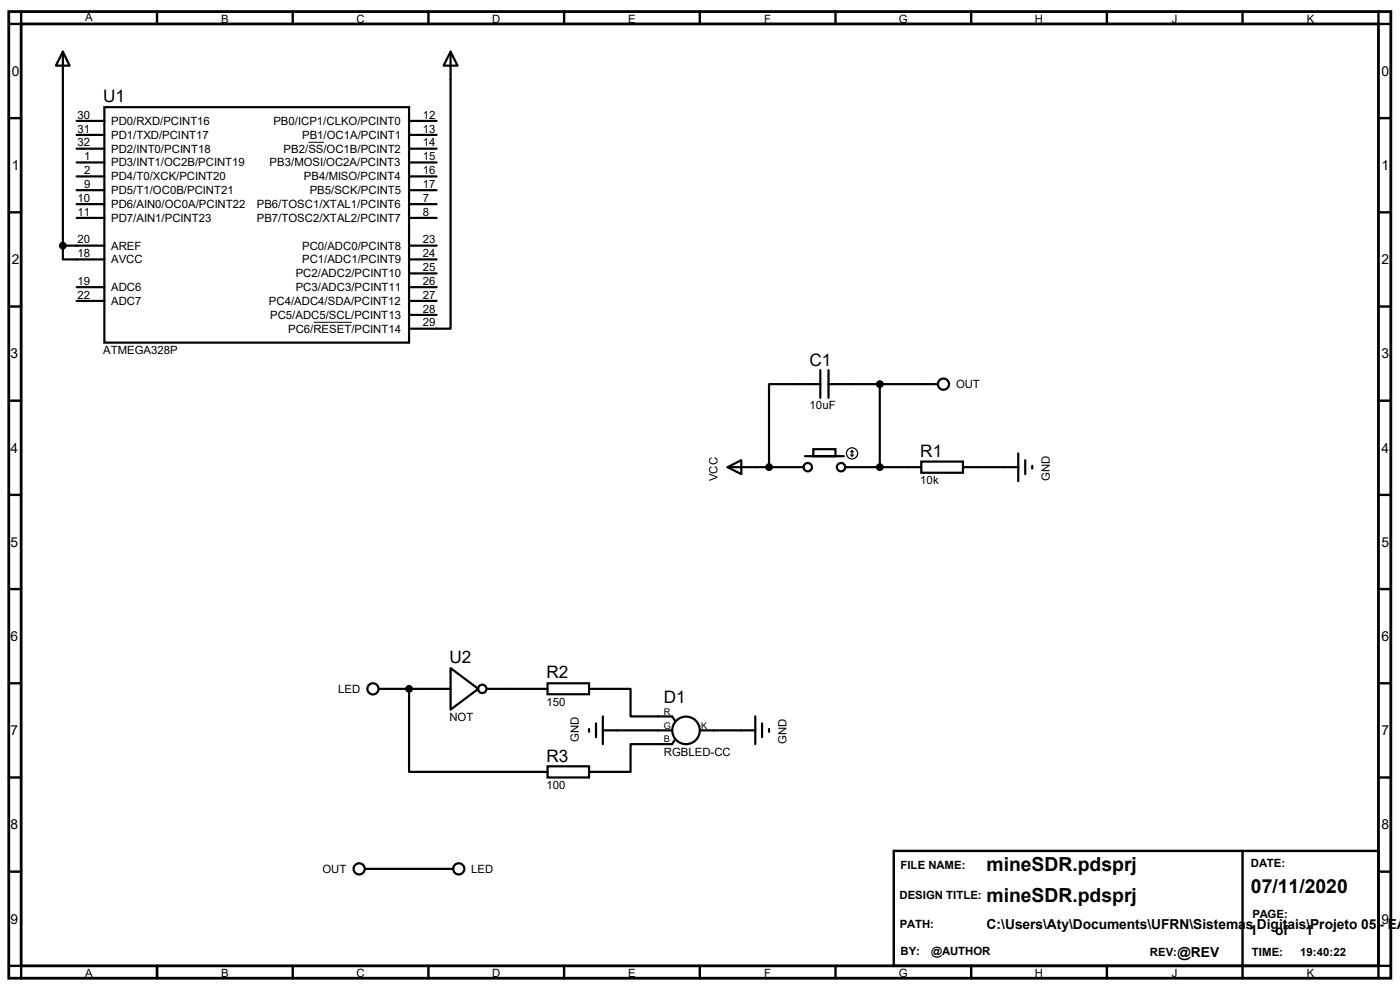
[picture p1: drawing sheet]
<svg xmlns="http://www.w3.org/2000/svg" width="297mm" height="210mm" viewBox="0 0 297 210" stroke-linecap="round" stroke-linejoin="round" font-family="sans-serif">
<path d="M1.9 2.5h293.2v205h-293.2zM4.5 5.1h287.9v199.8h-287.9z" fill="none" stroke="#000" stroke-width=".59"/>
<g fill="none" stroke="#000" stroke-width=".51">
<path d="M4.5 2.5v2.6h-2.6M33.3 2.5v2.6M62.1 2.5v2.6M90.9 2.5v2.6M119.7 2.5v2.6M148.5 2.5v2.6M177.2 2.5v2.6M206 2.5v2.6M234.8 2.5v2.6M263.6 2.5v2.6M292.4 2.5v2.6h2.7M1.9 25.1h2.6"/>
<path d="M292.4 25.1h2.7M1.9 45h2.6M292.4 45h2.7M1.9 65h2.6M292.4 65h2.7M1.9 85h2.6M292.4 85h2.7M1.9 105h2.6M292.4 105h2.7M1.9 125h2.6M292.4 125h2.7M1.9 144.9h2.6"/>
<path d="M292.4 144.9h2.7M1.9 164.9h2.6M292.4 164.9h2.7M1.9 184.9h2.6M189.6 180.5h102.8v24.4h-102.8zM263.6 180.5v27M292.4 184.9h2.7M1.9 204.9h2.6v2.6M33.3 204.9v2.6M62.1 204.9v2.6M90.9 204.9v2.6M119.7 204.9v2.6"/>
<path d="M148.5 204.9v2.6M177.2 204.9v2.6M206 204.9v2.6M234.8 204.9v2.6M295.1 204.9h-2.7v2.6"/>
</g>
<g fill="none" stroke="#000" stroke-width=".47">
<path d="M13.3 11l1.5 2.9h-2.9zM13.3 11v41.1M95.6 11l1.5 2.9h-3zM95.6 11v58.7h-8.8M16.3 25.7h5.8M16.3 28.6h5.8M16.3 34.5h5.8M16.3 31.5h5.8M16.3 37.4h5.8M22.1 22.7h64.7v50h-64.7zM86.8 25.7h5.8M86.8 28.6h5.8"/>
<path d="M86.8 34.5h5.8M86.8 31.5h5.8M86.8 37.4h5.8M13.3 52.1v2.9h8.8M13.3 52.1h8.8M16.3 43.3h5.8M16.3 40.3h5.8M16.3 46.2h5.8M86.8 52.1h5.8M86.8 43.3h5.8M86.8 40.3h5.8M86.8 46.2h5.8"/>
<path d="M86.8 58h5.8M86.8 55h5.8M16.3 63.8h5.8M16.3 60.9h5.8M86.8 66.8h5.8M86.8 63.8h5.8M86.8 60.9h5.8M174 78.5v5.9M175.8 78.5v5.9M154.3 99.1l3-1.5v3zM154.3 99.1h16.2M170.8 96.8h8.2"/>
<path d="M172.6 95.3h4.6v1.5h-4.6zM174 81.5h-10.8v17.6M175.8 81.5h23.2M179.3 99.1h16.2M186.6 81.5v17.6M195.5 97.9h8.8v2.4h-8.8zM204.3 99.1h11.7M216 96.2v5.9M217.5 97.6v3M219 98.8v.6M80.3 146.1h15.3M86.8 146.1v17.6h29.4"/>
<path d="M95.6 141.7l5.9 4.4-5.9 4.4zM103.2 146.1h13M116.2 144.9h8.8v2.4h-8.8zM125 146.1h8.8v5.9h8.8l.6 .9M125 154.6v.6M126.4 153.5v2.9M127.9 154.9h14.7M127.9 152v5.9M143.2 157l-.6 .9h-8.8v5.8h-8.8M148.5 154.9h11.7M160.2 152v5.9M161.7 153.5v2.9"/>
<path d="M163.2 154.6v.6M116.2 162.6h8.8v2.3h-8.8zM77.4 184.3h18.8"/>
<circle cx="171.4" cy="99.1" r=".89"/>
<circle cx="178.4" cy="99.1" r=".89"/>
<circle cx="200.2" cy="81.5" r="1.19"/>
<circle cx="79.1" cy="146.1" r="1.19"/>
<circle cx="102.3" cy="146.1" r=".89"/>
<circle cx="145.5" cy="154.9" r="2.92"/>
<circle cx="76.2" cy="184.3" r="1.19"/>
<circle cx="97.3" cy="184.3" r="1.19"/>
</g>
<path d="M65.4 30.2h3.3M66.5 68.4h8.1" fill="none" stroke="#000" stroke-width=".21"/>
<g fill="#000" stroke="#000" stroke-width=".47">
<circle cx="13.3" cy="52.1" r=".59"/>
<circle cx="163.2" cy="99.1" r=".59"/>
<circle cx="186.6" cy="99.1" r=".59"/>
<circle cx="186.6" cy="81.5" r=".59"/>
<circle cx="86.8" cy="146.1" r=".59"/>
</g>
<g fill="none" stroke="#000" stroke-width=".25">
<path d="M180.5 96.5l.3 .3M180.8 95.6v1.2M180.8 95.6l-.3 .3M180.8 95.6l.3 .3M181.1 96.5l-.3 .3"/>
<circle cx="180.8" cy="96.2" r="1.19"/>
</g>
<g font-size="4.1">
<text x="209.3" y="184.7">mineSDR.pdsprj</text>
<text x="209.3" y="191.4">mineSDR.pdsprj</text>
<text x="265.4" y="189.4">07/11/2020</text>
</g>
<g font-size="3.6">
<text x="21.9" y="21.7">U1</text>
<text x="171.7" y="77.6">C1</text>
<text x="195.2" y="96.9">R1</text>
<text x="95.3" y="140.7">U2</text>
<text x="115.9" y="143.9">R2</text>
<text x="140.8" y="149.1">D1</text>
<text x="115.9" y="161.6">R3</text>
</g>
<g font-size="2.9">
<text x="2.5" y="16.1">0</text>
<text x="293.1" y="16.1">0</text>
<text x="2.5" y="36.1">1</text>
<text x="293.1" y="36.1">1</text>
<text x="2.5" y="56">2</text>
<text x="293.1" y="56">2</text>
<text x="2.2" y="76">3</text>
<text x="293.1" y="76">3</text>
<text x="2.2" y="96">4</text>
<text x="293.1" y="96">4</text>
<text x="2.2" y="116">5</text>
<text x="293.1" y="116">5</text>
<text x="2.2" y="136">6</text>
<text x="293.1" y="136">6</text>
<text x="2.2" y="156">7</text>
<text x="293.1" y="156">7</text>
<text x="2.2" y="175.9">8</text>
<text x="293.1" y="175.9">8</text>
<text x="2.2" y="195.9">9</text>
<text x="209.3" y="197.1">C:\Users\Aty\Documents\UFRN\Sistemas Digitais\Projeto 05 - EA</text>
<text x="293.1" y="195.9">9</text>
<text x="249.8" y="203">@REV</text>
<text x="265.2" y="198.3">1</text>
<text x="270.5" y="198.3">of</text>
<text x="276.9" y="198.3">1</text>
</g>
<g font-size="2.4">
<text x="18.1" y="4.5">A</text>
<text x="46.9" y="4.8">B</text>
<text x="75.6" y="4.8">C</text>
<text x="104.4" y="4.8">D</text>
<text x="133.3" y="4.8">E</text>
<text x="162.1" y="4.8">F</text>
<text x="190.7" y="4.8">G</text>
<text x="219.5" y="4.8">H</text>
<text x="248.6" y="4.8">J</text>
<text x="277.2" y="4.8">K</text>
<text x="16.5" y="28.1">31</text>
<text x="16.5" y="25.1">30</text>
<text x="23.6" y="29.5">PD1/TXD/PCINT17</text>
<text x="23.6" y="26.5">PD0/RXD/PCINT16</text>
<text x="58" y="26.5">PB0/ICP1/CLKO/PCINT0</text>
<text x="64.1" y="29.5">PB1/OC1A/PCINT1</text>
<text x="89.7" y="25.1">12</text>
<text x="89.7" y="28.1">13</text>
<text x="16.5" y="31">32</text>
<text x="17.8" y="34">1</text>
<text x="23.6" y="35.3">PD3/INT1/OC2B/PCINT19</text>
<text x="23.6" y="32.4">PD2/INT0/PCINT18</text>
<text x="57.2" y="35.3">PB3/MOSI/OC2A/PCINT3</text>
<text x="60.2" y="32.4">PB2/SS/OC1B/PCINT2</text>
<text x="89.7" y="34">15</text>
<text x="89.7" y="31">14</text>
<text x="17.8" y="39.8">9</text>
<text x="17.8" y="36.9">2</text>
<text x="23.6" y="41.2">PD5/T1/OC0B/PCINT21</text>
<text x="23.6" y="38.3">PD4/T0/XCK/PCINT20</text>
<text x="64.5" y="38.3">PB4/MISO/PCINT4</text>
<text x="65.7" y="41.2">PB5/SCK/PCINT5</text>
<text x="89.7" y="36.9">16</text>
<text x="89.7" y="39.8">17</text>
<text x="16.5" y="42.8">10</text>
<text x="16.5" y="45.7">11</text>
<text x="23.6" y="44.2">PD6/AIN0/OC0A/PCINT22</text>
<text x="23.6" y="47.1">PD7/AIN1/PCINT23</text>
<text x="54.5" y="47.1">PB7/TOSC2/XTAL2/PCINT7</text>
<text x="54.5" y="44.2">PB6/TOSC1/XTAL1/PCINT6</text>
<text x="89.7" y="45.7">8</text>
<text x="89.7" y="42.8">7</text>
<text x="16.5" y="51.6">20</text>
<text x="23.6" y="53">AREF</text>
<text x="64.1" y="53">PC0/ADC0/PCINT8</text>
<text x="89.7" y="51.6">23</text>
<text x="16.5" y="54.5">18</text>
<text x="23.6" y="55.9">AVCC</text>
<text x="62.7" y="58.8">PC2/ADC2/PCINT10</text>
<text x="64.1" y="55.9">PC1/ADC1/PCINT9</text>
<text x="89.7" y="57.5">25</text>
<text x="89.7" y="54.5">24</text>
<text x="16.5" y="60.4">19</text>
<text x="16.5" y="63.3">22</text>
<text x="23.6" y="61.8">ADC6</text>
<text x="23.6" y="64.7">ADC7</text>
<text x="57.1" y="64.7">PC4/ADC4/SDA/PCINT12</text>
<text x="62.7" y="61.8">PC3/ADC3/PCINT11</text>
<text x="89.7" y="63.3">27</text>
<text x="89.7" y="60.4">26</text>
<text x="57.3" y="67.6">PC5/ADC5/SCL/PCINT13</text>
<text x="61.1" y="70.6">PC6/RESET/PCINT14</text>
<text x="89.7" y="69.2">29</text>
<text x="89.7" y="66.3">28</text>
<text x="21.9" y="75.1">ATMEGA328P</text>
<text x="202.8" y="82.3">OUT</text>
<text x="171.7" y="86.9">10uF</text>
<text x="152.2" y="102.1" transform="rotate(-90 152.2 102.1)">VCC</text>
<text x="195.2" y="102.7">10k</text>
<text x="222.7" y="102.1" transform="rotate(-90 222.7 102.1)">GND</text>
<text x="71.8" y="147">LED</text>
<text x="115.9" y="149.7">150</text>
<text x="95.3" y="153">NOT</text>
<text x="122.8" y="157.4" transform="rotate(-90 122.8 157.4)">GND</text>
<text x="140.8" y="160.3">RGBLED-CC</text>
<text x="166.9" y="157.9" transform="rotate(-90 166.9 157.9)">GND</text>
<text x="115.9" y="167.3">100</text>
<text x="68.4" y="185.2">OUT</text>
<text x="100" y="185.2">LED</text>
<text x="191.1" y="184.4">FILE NAME:</text>
<text x="265.4" y="183.9">DATE:</text>
<text x="190.8" y="190.8">DESIGN TITLE:</text>
<text x="190.9" y="196.9">PATH:</text>
<text x="265.7" y="194.7">PAGE:</text>
<text x="191.1" y="202.6">BY:</text>
<text x="197.5" y="202.6">@AUTHOR</text>
<text x="244" y="202.8">REV:</text>
<text x="265.6" y="202.8">TIME:</text>
<text x="275.8" y="202.8">19:40:22</text>
<text x="18.1" y="207.2">A</text>
<text x="46.9" y="207.2">B</text>
<text x="75.6" y="207.2">C</text>
<text x="104.4" y="207.2">D</text>
<text x="133.3" y="207.2">E</text>
<text x="162.1" y="207.2">F</text>
<text x="190.7" y="207.2">G</text>
<text x="219.5" y="207.2">H</text>
<text x="248.6" y="207.2">J</text>
<text x="277.2" y="207.2">K</text>
</g>
<g font-size="1.9">
<text x="140.8" y="151.6">R</text>
<text x="140.8" y="154.6">G</text>
<text x="148.8" y="154.6">K</text>
<text x="140.8" y="157.5">B</text>
</g>
</svg>
